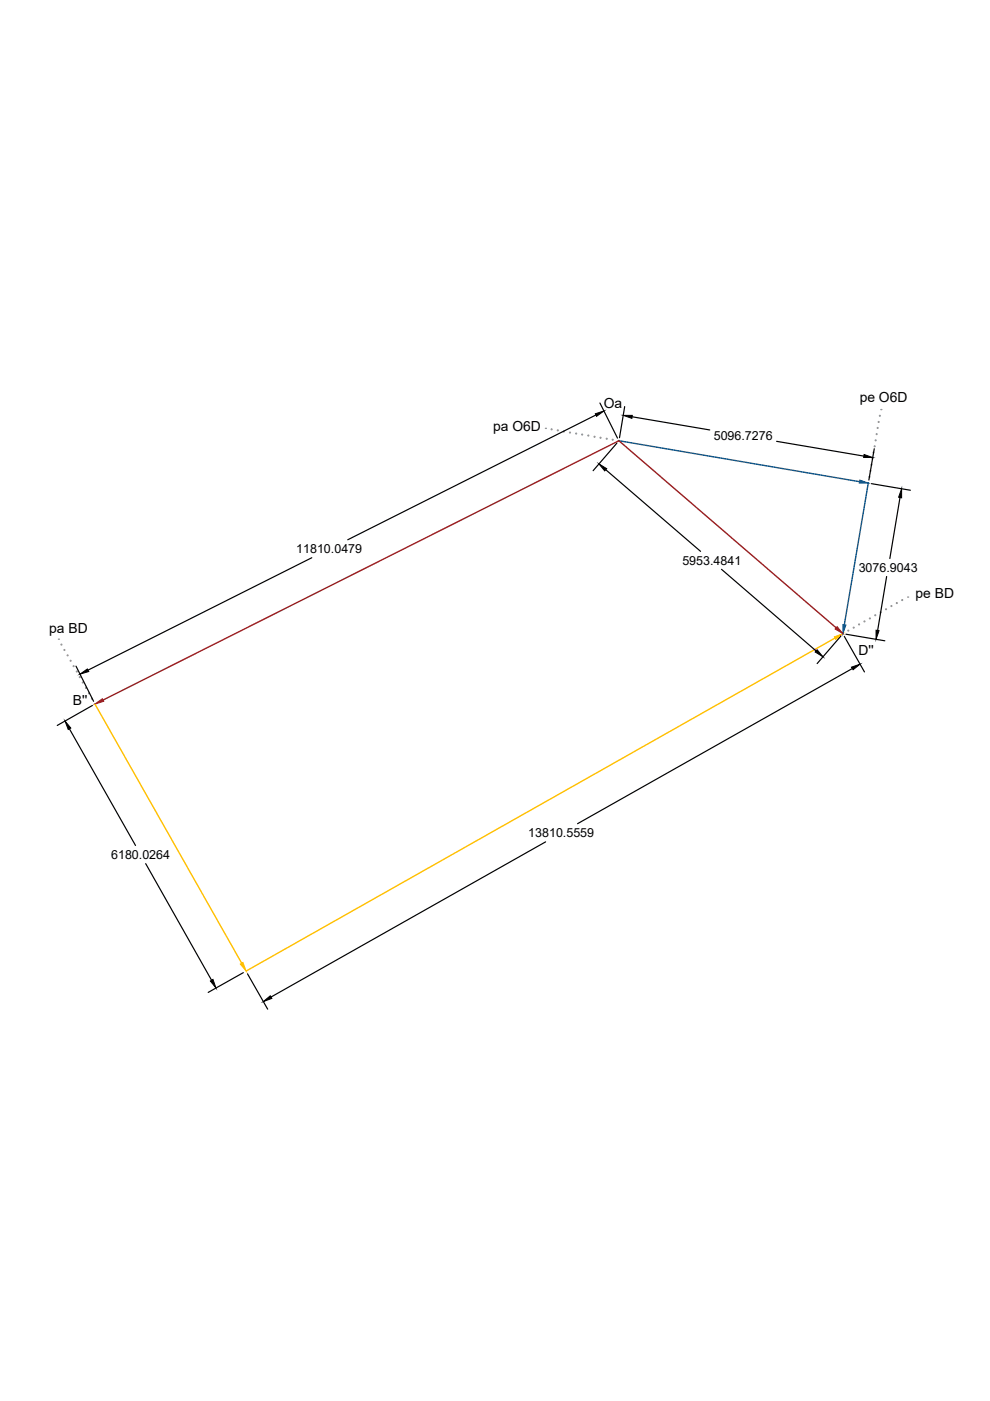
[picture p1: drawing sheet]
<svg xmlns="http://www.w3.org/2000/svg" width="210mm" height="297mm" viewBox="0 0 210 297" stroke-linecap="round" stroke-linejoin="round" font-family="sans-serif">
<!-- layer: 0 -->
<g fill="#939598" stroke="#939598" stroke-width=".21">
<circle cx="131.2" cy="93.4" r=".12"/>
<circle cx="129.9" cy="93.2" r=".12"/>
<circle cx="128.6" cy="93" r=".12"/>
<circle cx="127.3" cy="92.8" r=".12"/>
<circle cx="126.1" cy="92.6" r=".12"/>
<circle cx="124.7" cy="92.3" r=".12"/>
<circle cx="123.4" cy="92.1" r=".12"/>
<circle cx="122.2" cy="91.9" r=".12"/>
<circle cx="120.9" cy="91.7" r=".12"/>
<circle cx="119.5" cy="91.5" r=".12"/>
<circle cx="118.3" cy="91.2" r=".12"/>
<circle cx="117" cy="91" r=".12"/>
<circle cx="184.1" cy="102.4" r=".12"/>
<circle cx="184.4" cy="101.1" r=".12"/>
<circle cx="184.6" cy="99.8" r=".12"/>
<circle cx="184.8" cy="98.5" r=".12"/>
<circle cx="185" cy="97.2" r=".12"/>
<circle cx="185.2" cy="95.9" r=".12"/>
<circle cx="185.5" cy="94.6" r=".12"/>
<circle cx="185.7" cy="93.4" r=".12"/>
<circle cx="185.9" cy="92" r=".12"/>
<circle cx="186.1" cy="90.7" r=".12"/>
<circle cx="186.3" cy="89.5" r=".12"/>
<circle cx="186.6" cy="88.1" r=".12"/>
<circle cx="20.1" cy="149.3" r=".12"/>
<circle cx="19.5" cy="148.1" r=".12"/>
<circle cx="18.9" cy="147" r=".12"/>
<circle cx="18.2" cy="145.8" r=".12"/>
<circle cx="17.6" cy="144.7" r=".12"/>
<circle cx="16.9" cy="143.6" r=".12"/>
<circle cx="16.3" cy="142.4" r=".12"/>
<circle cx="15.6" cy="141.2" r=".12"/>
<circle cx="15" cy="140.1" r=".12"/>
<circle cx="14.3" cy="138.9" r=".12"/>
<circle cx="13.7" cy="137.8" r=".12"/>
<circle cx="13" cy="136.7" r=".12"/>
<circle cx="178.7" cy="134.3" r=".12"/>
<circle cx="179.9" cy="133.7" r=".12"/>
<circle cx="181" cy="133.1" r=".12"/>
<circle cx="182.1" cy="132.4" r=".12"/>
<circle cx="183.3" cy="131.8" r=".12"/>
<circle cx="184.4" cy="131.1" r=".12"/>
<circle cx="185.6" cy="130.4" r=".12"/>
<circle cx="186.7" cy="129.8" r=".12"/>
<circle cx="187.9" cy="129.2" r=".12"/>
<circle cx="189" cy="128.5" r=".12"/>
<circle cx="190.2" cy="127.9" r=".12"/>
<circle cx="191.3" cy="127.2" r=".12"/>
</g>
<path d="M115.6 90.8h.1M186.8 86.8h.1M12.4 135.5h.1M192.4 126.6h.1" fill="none" stroke="#939598" stroke-width=".3"/>
<path d="M177.3 133.1l-46.1-39.7-109.4 55" fill="none" stroke="#991b1e" stroke-width=".3"/>
<g fill="#991b1e" stroke="#991b1e" stroke-width=".21">
<path d="M20.1 149.3l1.6-1.2 .3 .6z"/>
<path d="M177.5 132.9l1.2 1.4-1.6-.9z"/>
</g>
<path d="M177.1 135.3l-124.9 70.6M20.1 149.3l31.2 54.9" fill="none" stroke="#ffbf00" stroke-width=".3"/>
<g fill="#ffbf00" stroke="#ffbf00" stroke-width=".21">
<path d="M51 204.4l.5-.3 .7 1.8z"/>
<path d="M176.9 135l1.8-.7-1.5 1.3z"/>
</g>
<path d="M131.2 93.4l51 8.7M184.1 102.4l-5.1 30.1" fill="none" stroke="#105689" stroke-width=".3"/>
<g fill="#105689" stroke="#105689" stroke-width=".21">
<path d="M182.3 101.8l1.8 .6h-1.9z"/>
<path d="M178.7 132.4l.7 .1-.7 1.8z"/>
</g>
<g fill="none" stroke="#000" stroke-width=".25">
<path d="M126.4 88l-52.7 26.4M127.2 85.4l3.7 7.5M128.4 99.6l20.1 17.3M130.8 94l-5 5.8M132.4 86.2l-1.1 6.6M134 88.4l16.5 2.8M164.7 93.6l18.5 3.1M185.4 95.1l-1.2 6.7M66.1 118.3l-47.4 23.8M184.8 102.5l8.2 1.4M190.8 105.5l-2.1 12.9M153 120.7l20 17.3"/>
<path d="M178.3 134.8l-5 5.9M179 134.9l4.3 7.6M179.4 134.5l8.2 1.4M188 122.2l-1.9 11.5M14.7 154.5l14 24.8M16.1 141.2l3.7 7.5M19.6 149.6l-7.5 4.2M180.7 141.7l-58.2 32.9M115.7 178.5l-58.2 32.9M30.9 183.1l14 24.7M51.6 206.2l-7.5 4.2M52.5 206.5l4.3 7.5"/>
</g>
<path d="M126.2 87.7l1.8-.6-1.5 1.2zM127 98.4l1.6 1-.4 .4zM132.2 88.1h1.9l-.1 .6zM183.2 96.4l1.8 .6h-1.9zM191.2 103.6v2l-.7-.2zM173.3 137.8l1.2 1.4-1.7-1zM185.7 133.6l.7 .1-.7 1.8zM13.8 152.9l1.2 1.5-.5 .3zM17 142.9l1.5-1.1 .3 .6zM180.5 141.4l1.9-.6-1.5 1.2zM44.6 208l.6-.3 .6 1.8zM55.8 212.4l1.5-1.3 .3 .6z" fill="#000" stroke="#000" stroke-width=".21"/>
<g font-size="2.9">
<text x="128" y="86.6">Oa</text>
<text x="182.3" y="85.3">pe O6D</text>
<text x="104.5" y="91.3">pa O6D</text>
<text x="194.1" y="126.8">pe BD</text>
<text x="10.4" y="134.2">pa BD</text>
<text x="182" y="138.8">D''</text>
<text x="15.4" y="149.5">B''</text>
</g>
<g font-size="2.6">
<text x="151.3" y="93.3">5096.7276</text>
<text x="62.8" y="117.3">11810.0479</text>
<text x="144.7" y="119.7">5953.4841</text>
<text x="182.1" y="121.3">3076.9043</text>
<text x="112" y="177.5">13810.5559</text>
<text x="23.6" y="182.1">6180.0264</text>
</g>
</svg>
